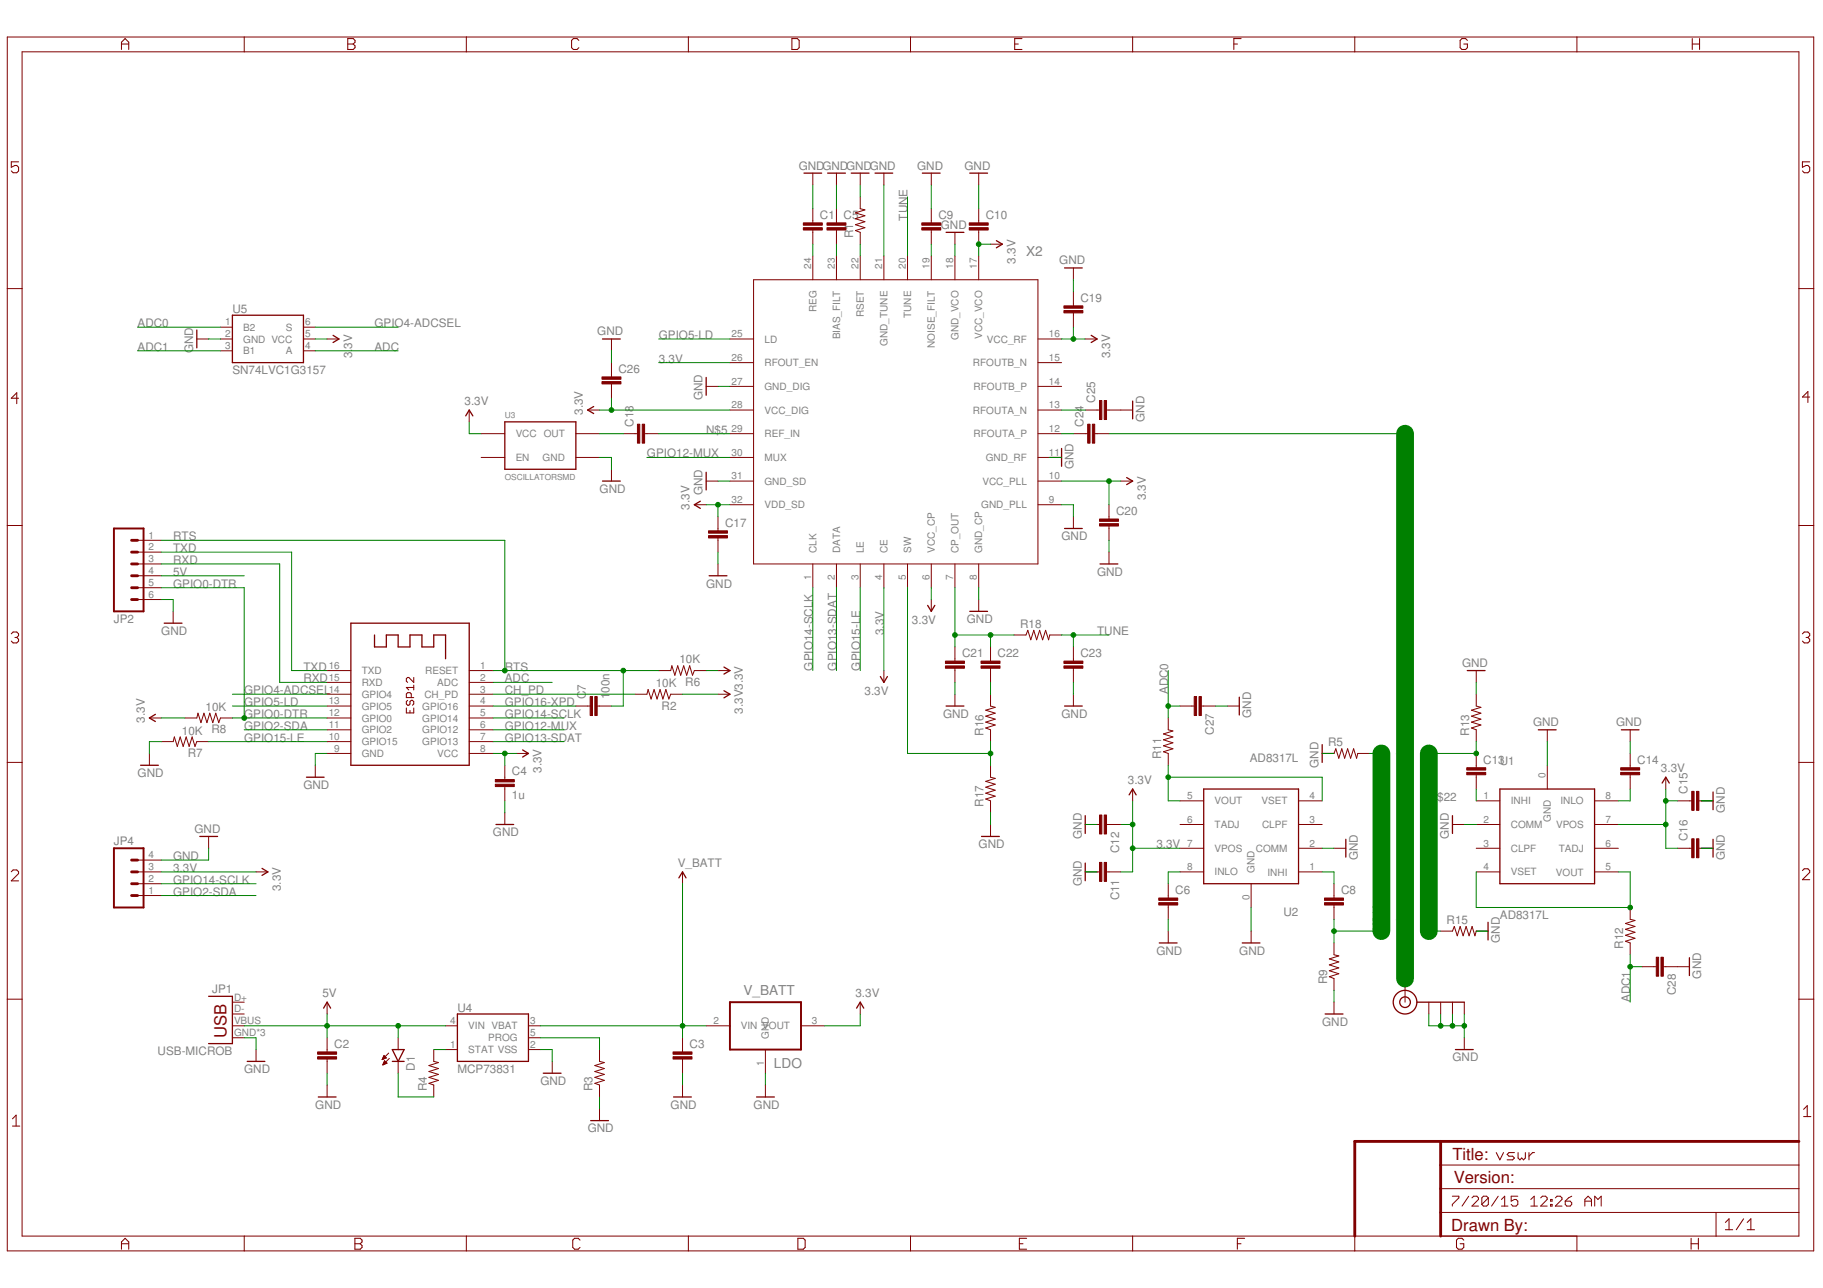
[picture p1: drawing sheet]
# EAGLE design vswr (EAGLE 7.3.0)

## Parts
C1  CAP0402  [0402]
C2  CAP0603  [0603]
C3  CAP0603  [0603]
C4  1u  CAP0603  [0603]
C5  CAP0402  [0402]
C6  CAP0402  [0402]
C7  100n  CAP0603  [0603]
C8  CAP0402  [0402]
C9  CAP0402  [0402]
C10  CAP0402  [0402]
C11  CAP0402  [0402]
C12  CAP0603  [0603]
C13  CAP0402  [0402]
C14  CAP0402  [0402]
C15  CAP0402  [0402]
C16  CAP0603  [0603]
C17  CAP0402  [0402]
C18  CAP0402  [0402]
C19  CAP0402  [0402]
C20  CAP0402  [0402]
C21  CAP0603  [0603]
C22  CAP0603  [0603]
C23  CAP0603  [0603]
C24  CAP0402  [0402]
C25  CAP0402  [0402]
C26  CAP0402  [0402]
C27  CAP0603  [0603]
C28  CAP0603  [0603]
D1  LED0603  [LED-0603]
J$1  SMA_EDGE  [SMA-EDGE]
JP1  USB-MICROB  [USB-MICROB]
JP2  M061X06-SMD_EDGE_FEMALE  [1X06-SMD_EDGE]
JP4  M04PTH  [1X04]
R1  RESISTOR0402  [0402]
R2  10K  RESISTOR0603  [0603]
R3  RESISTOR0603  [0603]
R4  RESISTOR0603  [0603]
R5  RESISTOR0402  [0402]
R6  10K  RESISTOR0603  [0603]
R7  10K  RESISTOR0603  [0603]
R8  10K  RESISTOR0603  [0603]
R9  RESISTOR0402  [0402]
R11  RESISTOR0603  [0603]
R12  RESISTOR0603  [0603]
R13  RESISTOR0402  [0402]
R15  RESISTOR0402  [0402]
R16  RESISTOR0402  [0402]
R17  RESISTOR0402  [0402]
R18  RESISTOR0402  [0402]
U1  AD8317L  [DFN-8-EXTRA]
U2  AD8317L  [DFN-8-EXTRA]
U3  OSCILLATORSMD  [CRYSTAL-SMD-7X5]
U4  MCP73831  [SOT23-5]
U5  SN74LVC1G3157  [SOT23-6]
V_BATT  LDO  MCP1700T-3302E/TTSOT89MCP1700-3N  [SOT89R]
X1  ESP-12  [ESP-12]
X2  MAX2870TQFN-32-EXTRA  [TQFN-32-EXTRA]

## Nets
3.3V: C4.1 C10.2 C11.1 C12.1 C15.1 C16.1 C17.1 C19.2 C20.1 C26.2 JP4.3 R2.1 R6.1 R8.2 U1.7(VPOS) U2.7(VPOS) U3.P$4(VCC) U5.5(VCC) V_BATT.3(VOUT) X1.8(VCC) X2.4(CE) X2.6(VCC_CP) X2.10(VCC_PLL) X2.16(VCC_RF) X2.17(VCC_VCO) X2.26(RFOUT_EN) X2.28(VCC_DIG) X2.32(VDD_SD)
5V: C2.1 D1.A JP1.VBUS JP2.4 U4.4(VIN)
ADC: U5.4(A) X1.2(ADC)
ADC0: C27.2 R11.2 U5.1(B2)
ADC1: C28.2 R12.1 U5.3(B1)
CH_PD: R2.2 X1.3(CH_PD)
GND [POWER]: C1.1 C2.2 C3.2 C4.2 C5.1 C6.2 C9.1 C10.1 C11.2 C12.2 C14.1 C15.2 C16.2 C17.2 C19.1 C20.2 C21.2 C23.2 C25.2 C26.1 C27.1 C28.1 J$1.GND@0(GND) J$1.GND@1(GND) J$1.GND@2(GND) J$1.GND@3(GND) JP1.GND JP1.MT1(GND) JP1.MT2(GND) JP2.6 JP4.4 R1.2 R3.1 R5.1 R7.2 R9.1 R13.2 R15.2 R17.1 U1.0(GND) U1.2(COMM) U2.0(GND) U2.2(COMM) U3.P$2(GND) U4.2(VSS) U5.2(GND) V_BATT.1(GND) X1.9(GND) X2.8(GND_CP) X2.9(GND_PLL) X2.11(GND_RF) X2.18(GND_VCO) X2.21(GND_TUNE) X2.27(GND_DIG) X2.31(GND_SD)
GPIO0-DTR: JP2.5 R8.1 X1.12(GPIO0)
GPIO2-SDA: JP4.1 X1.11(GPIO2)
GPIO4-ADCSEL: U5.6(S) X1.14(GPIO4)
GPIO5-LD: X1.13(GPIO5) X2.25(LD)
GPIO12-MUX: X1.6(GPIO12) X2.30(MUX)
GPIO13-SDAT: X1.7(GPIO13) X2.2(DATA)
GPIO14-SCLK: JP4.2 X1.5(GPIO14) X2.1(CLK)
GPIO15-LE: R7.1 X1.10(GPIO15) X2.3(LE)
GPIO16-XPD: C7.1 X1.4(GPIO16)
N$1: C1.2 X2.24(REG)
N$2: C5.2 X2.23(BIAS_FILT)
N$4: C9.2 X2.19(NOISE_FILT)
N$5: C18.2 X2.29(REF_IN)
N$8: D1.C R4.1
N$10: C13.2 U1.1(INHI)
N$11: R1.1 X2.22(RSET)
N$15: C6.1 U2.8(INLO)
N$16: C25.1 X2.13(RFOUTA_N)
N$18: C8.1 U2.1(INHI)
N$19: C8.2 R5.2 R9.2
N$20: R11.1 U2.4(VSET) U2.5(VOUT)
N$21: C18.1 U3.P$3(OUT)
N$22: C13.1 R13.1 R15.1
N$23: C21.1 C22.1 R18.1 X2.7(CP_OUT)
N$24: C24.1 X2.12(RFOUTA_P)
N$25: C14.2 U1.8(INLO)
N$26: C22.2 R16.2
N$27: R12.2 U1.4(VSET) U1.5(VOUT)
N$28: R16.1 R17.2 X2.5(SW)
N$30: C24.2 J$1.SIG(SIGNAL)
PROG: R3.2 U4.5(PROG)
RTS: C7.2 JP2.1 R6.2 X1.1(RESET)
RXD: JP2.3 X1.15(RXD)
STAT: R4.2 U4.1(STAT)
TUNE: C23.1 R18.2 X2.20(TUNE)
TXD: JP2.2 X1.16(TXD)
V_BATT [POWER]: C3.1 U4.3(VBAT) V_BATT.2(VIN)
Unconnected: JP1.D+ JP1.D- U1.3(CLPF) U1.6(TADJ) U2.3(CLPF) U2.6(TADJ) U3.P$1(EN) X2.14(RFOUTB_P) X2.15(RFOUTB_N)

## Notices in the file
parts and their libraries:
SparkFun: Licensing: CC v3.0 Share-Alike You are welcome to use this library for commercial purposes.
